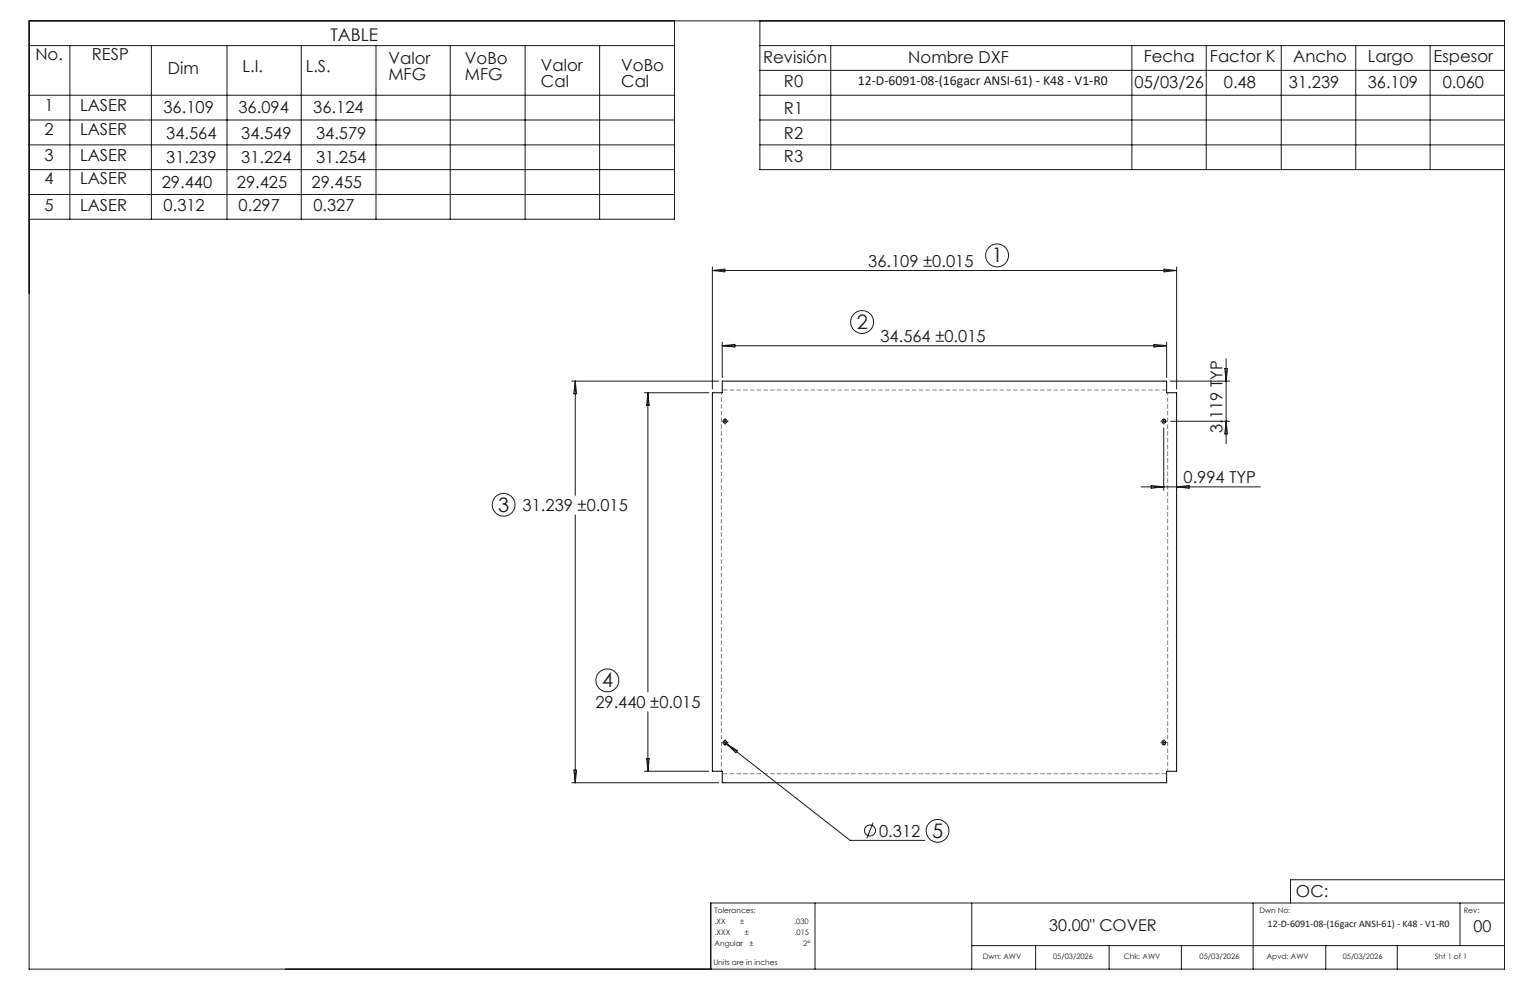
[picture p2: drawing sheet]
<svg xmlns="http://www.w3.org/2000/svg" width="432mm" height="279mm" viewBox="0 0 432 279" stroke-linecap="round" stroke-linejoin="round" font-family="sans-serif">
<g fill="none" stroke="#000" stroke-width=".28">
<path d="M203.8 107.6h125.4v3.2h2.9v106.9h-2.9v3.2h-125.4v-3.2h-2.8v-106.9h2.8z"/>
<circle cx="204.6" cy="118.9" r=".57"/>
<circle cx="328.4" cy="118.9" r=".57"/>
<circle cx="204.6" cy="209.6" r=".57"/>
<circle cx="328.4" cy="209.6" r=".57"/>
</g>
<g fill="none" stroke="#191924" stroke-width=".28">
<path d="M8.2 5.9h416.4v267.6h-416.4zM8.2 12.9h182.2M19.7 12.9v49M42.7 12.9v49M64.1 12.9v49M85 12.9v49M106.1 12.9v49M127.1 12.9v49M148.2 12.9v49M169.2 12.9v49M190.4 5.9v56h-182.2M214.5 12.9h210.1"/>
<path d="M214.5 5.9v42h210.1M214.5 19.9h210.1M234.5 12.9v35M319.4 12.9v35M340.4 12.9v35M361.6 12.9v35M382.6 12.9v35M403.6 12.9v35M8.2 26.9h182.2M8.2 33.9h182.2M214.5 26.9h210.1M214.5 33.9h210.1"/>
<path d="M8.2 40.9h182.2M8.2 47.9h182.2M8.2 54.9h182.2M214.5 40.9h210.1M201 75.4v34.4M201 76.3h131.1M201 76.3l3.6-.3v.7zM328.5 76l3.6 .3-3.6 .4zM332.1 75.4v34.4M203.8 96.6v10M203.8 97.6h125.4M203.8 97.6l3.6-.4v.7z"/>
<path d="M325.7 97.2l3.5 .4-3.5 .3zM329.2 96.6v10M161.4 107.6h41.4M162.3 107.6v32.2M162.3 107.6l.4 3.5h-.7zM181.9 110.8h18.1M182.8 110.8v84.5M182.8 110.8l.4 3.6h-.7zM204.3 118.9h.7M204.6 118.5v.7M328.1 118.9h.7M328.4 118.5v.7"/>
<path d="M330.3 107.6h16.7M330.4 118.9h16.6M345.7 104h.7l-.4 3.6zM346 101.2v24M346 118.9l.4 3.5h-.7zM322.1 137.4h33.6M324.9 137l3.5 .4-3.5 .4zM328.4 120.8v17.6M332.1 137.4l3.5-.4v.8zM162.3 145.3v75.6M162 217.3h.7l-.4 3.6zM181.9 217.7h18.1"/>
<path d="M182.5 214.1h.7l-.4 3.6zM182.8 200.9v16.8M204.2 209.2l.9 .7M204.3 209.6h.7M204.6 209.2v.7M205.1 209.9l34.8 27.3h21.1M205.1 209.9l3 1.9-.5 .6zM328.1 209.6h.7M328.4 209.2v.7M161.4 220.9h41.4M246.4 232.2l-1.7 4.4M230 254.8v18.7"/>
<path d="M274.2 254.8v18.7M353.7 254.8v18.7M412 254.8v12.1M424.6 254.8h-224v18.7M424.6 248.3h-60.4v6.5M274.2 266.9h150.4M292.3 266.9v6.6M313 266.9v6.6M333.4 266.9v6.6M374.2 266.9v6.6M394.3 266.9v6.6"/>
<circle cx="281.4" cy="72.1" r="3.2"/>
<circle cx="243.3" cy="90.9" r="3.2"/>
<circle cx="142.1" cy="142.5" r="3.2"/>
<circle cx="171.4" cy="192" r="3.2"/>
<circle cx="245.5" cy="234.4" r="1.55"/>
<circle cx="264.6" cy="234.5" r="3.2"/>
</g>
<g fill="none" stroke="#191924" stroke-width=".28" stroke-dasharray="15.2 1.3 1.3 1.3" stroke-linecap="butt">
<path d="M203.9 118.9h-.2M204.6 118.1v-.2M204.6 119.6v.2M205.4 118.9h.2M327.8 118.9h-.3M328.5 118.1v-.2M328.5 119.6v.2M329.2 118.9h.2M203.9 209.6h-.2M204.6 208.9v-.2M204.6 210.3v.2M205.4 209.6h.2"/>
<path d="M327.8 209.6h-.3M328.5 208.9v-.2M328.5 210.3v.2M329.2 209.6h.2"/>
</g>
<path d="M203.6 110.8v106.8M329.5 217.6v-106.8" fill="none" stroke="#808080" stroke-width=".28" stroke-dasharray="1.3 .6" stroke-dashoffset=".6" stroke-linecap="butt"/>
<path d="M329.3 110.1h-125.4M203.9 218.4h125.4" fill="none" stroke="#808080" stroke-width=".28" stroke-dasharray="1.3 .6" stroke-dashoffset="-.2" stroke-linecap="butt"/>
<g font-size="5.6" fill="#191924">
<text x="279.9" y="74.1">1</text>
<text x="241.8" y="92.9">2</text>
<text x="140.6" y="144.4">3</text>
<text x="169.9" y="194">4</text>
<text x="263.1" y="236.5">5</text>
</g>
<text font-size="4.9" fill="#191924" x="93.3" y="11.4">TABLE</text>
<g font-size="4.7" fill="#191924">
<text x="10" y="17">No.</text>
<text x="26" y="17">RESP</text>
<text x="215.4" y="17.6">Revisión</text>
<text x="256.3" y="17.6">Nombre DXF</text>
<text x="322.8" y="17.5">Fecha</text>
<text x="341.5" y="17.5">Factor K</text>
<text x="365" y="17.5">Ancho</text>
<text x="386" y="17.5">Largo</text>
<text x="404.6" y="17.5">Espesor</text>
<text x="47.4" y="20.9">Dim</text>
<text x="68.4" y="20.4">L.I.</text>
<text x="86.3" y="20.4">L.S.</text>
<text x="109.6" y="18.1">Valor</text>
<text x="109.6" y="22.6">MFG</text>
<text x="131.2" y="18.1">VoBo</text>
<text x="131.2" y="22.6">MFG</text>
<text x="152.7" y="20">Valor</text>
<text x="175.3" y="20">VoBo</text>
<text x="152.7" y="24.5">Cal</text>
<text x="175.3" y="24.5">Cal</text>
<text x="221.3" y="24.6">R0</text>
<text x="320.2" y="24.7">05/03/26</text>
<text x="345.4" y="24.7">0.48</text>
<text x="363.8" y="24.7">31.239</text>
<text x="386" y="24.7">36.109</text>
<text x="407.2" y="24.7">0.060</text>
<text x="12.6" y="31.3">1</text>
<text x="22.6" y="31.3">LASER</text>
<text x="46.1" y="32">36.109</text>
<text x="67.3" y="32">36.094</text>
<text x="88.4" y="32">36.124</text>
<text x="221.3" y="32.1">R1</text>
<text x="12.6" y="38">2</text>
<text x="22.6" y="38">LASER</text>
<text x="46.9" y="39.2">34.564</text>
<text x="68.1" y="39.2">34.549</text>
<text x="89.2" y="39.2">34.579</text>
<text x="221.3" y="39.1">R2</text>
<text x="12.6" y="45.4">3</text>
<text x="22.6" y="45.4">LASER</text>
<text x="46.9" y="46.1">31.239</text>
<text x="68.1" y="46.1">31.224</text>
<text x="89.2" y="46.1">31.254</text>
<text x="221.3" y="45.8">R3</text>
<text x="12.6" y="51.9">4</text>
<text x="22.6" y="51.9">LASER</text>
<text x="45.7" y="53.2">29.440</text>
<text x="66.8" y="53.2">29.425</text>
<text x="88" y="53.2">29.455</text>
<text x="12.6" y="59.5">5</text>
<text x="22.6" y="59.5">LASER</text>
<text x="46.2" y="59.6">0.312</text>
<text x="67.3" y="59.6">0.297</text>
<text x="88.5" y="59.6">0.327</text>
<text x="245" y="75.3">36.109 ±0.015</text>
<text x="248.5" y="96.5">34.564 ±0.015</text>
<text x="345" y="122.1" transform="rotate(-90 345 122.1)">3.119 TYP</text>
<text x="334" y="136.4">0.994 TYP</text>
<text x="147.5" y="144.3">31.239 ±0.015</text>
<text x="168" y="199.8">29.440 ±0.015</text>
<text x="248.1" y="236.1">0.312</text>
<text x="365.8" y="253.1">OC:</text>
</g>
<g font-size="4.6" fill="#191924">
<text x="296.1" y="262.7">30.00&quot; COVER</text>
<text x="415.9" y="263">00</text>
</g>
<text font-size="3.9" fill="#191924" x="242.1" y="24">12-D-6091-08-(16gacr ANSI-61) - K48 - V1-R0</text>
<text font-size="2.8" fill="#191924" x="357.8" y="261.5">12-D-6091-08-(16gacr ANSI-61) - K48 - V1-R0</text>
<g font-size="2.1" fill="#191924">
<text x="201.7" y="257.6">Tolerances:</text>
<text x="355.4" y="257.8">Dwn No:</text>
<text x="413.1" y="257.8">Rev:</text>
<text x="201.7" y="260.7">.XX</text>
<text x="201.7" y="263.9">.XXX</text>
<text x="208.9" y="260.7">±</text>
<text x="210.2" y="263.9">±</text>
<text x="224.1" y="260.7">.030</text>
<text x="224.3" y="263.9">.015</text>
<text x="201.7" y="267">Angular</text>
<text x="211.5" y="267">±</text>
<text x="226.7" y="267">2°</text>
<text x="201.3" y="272.3">Units are in inches</text>
<text x="277.4" y="270.7">Dwn: AWV</text>
<text x="297.2" y="270.7">05/03/2026</text>
<text x="317.2" y="270.7">Chk: AWV</text>
<text x="338.6" y="270.7">05/03/2026</text>
<text x="357.5" y="270.7">Apvd: AWV</text>
<text x="378.9" y="270.7">05/03/2026</text>
<text x="404.9" y="270.7">Sht 1 of 1</text>
</g>
</svg>
